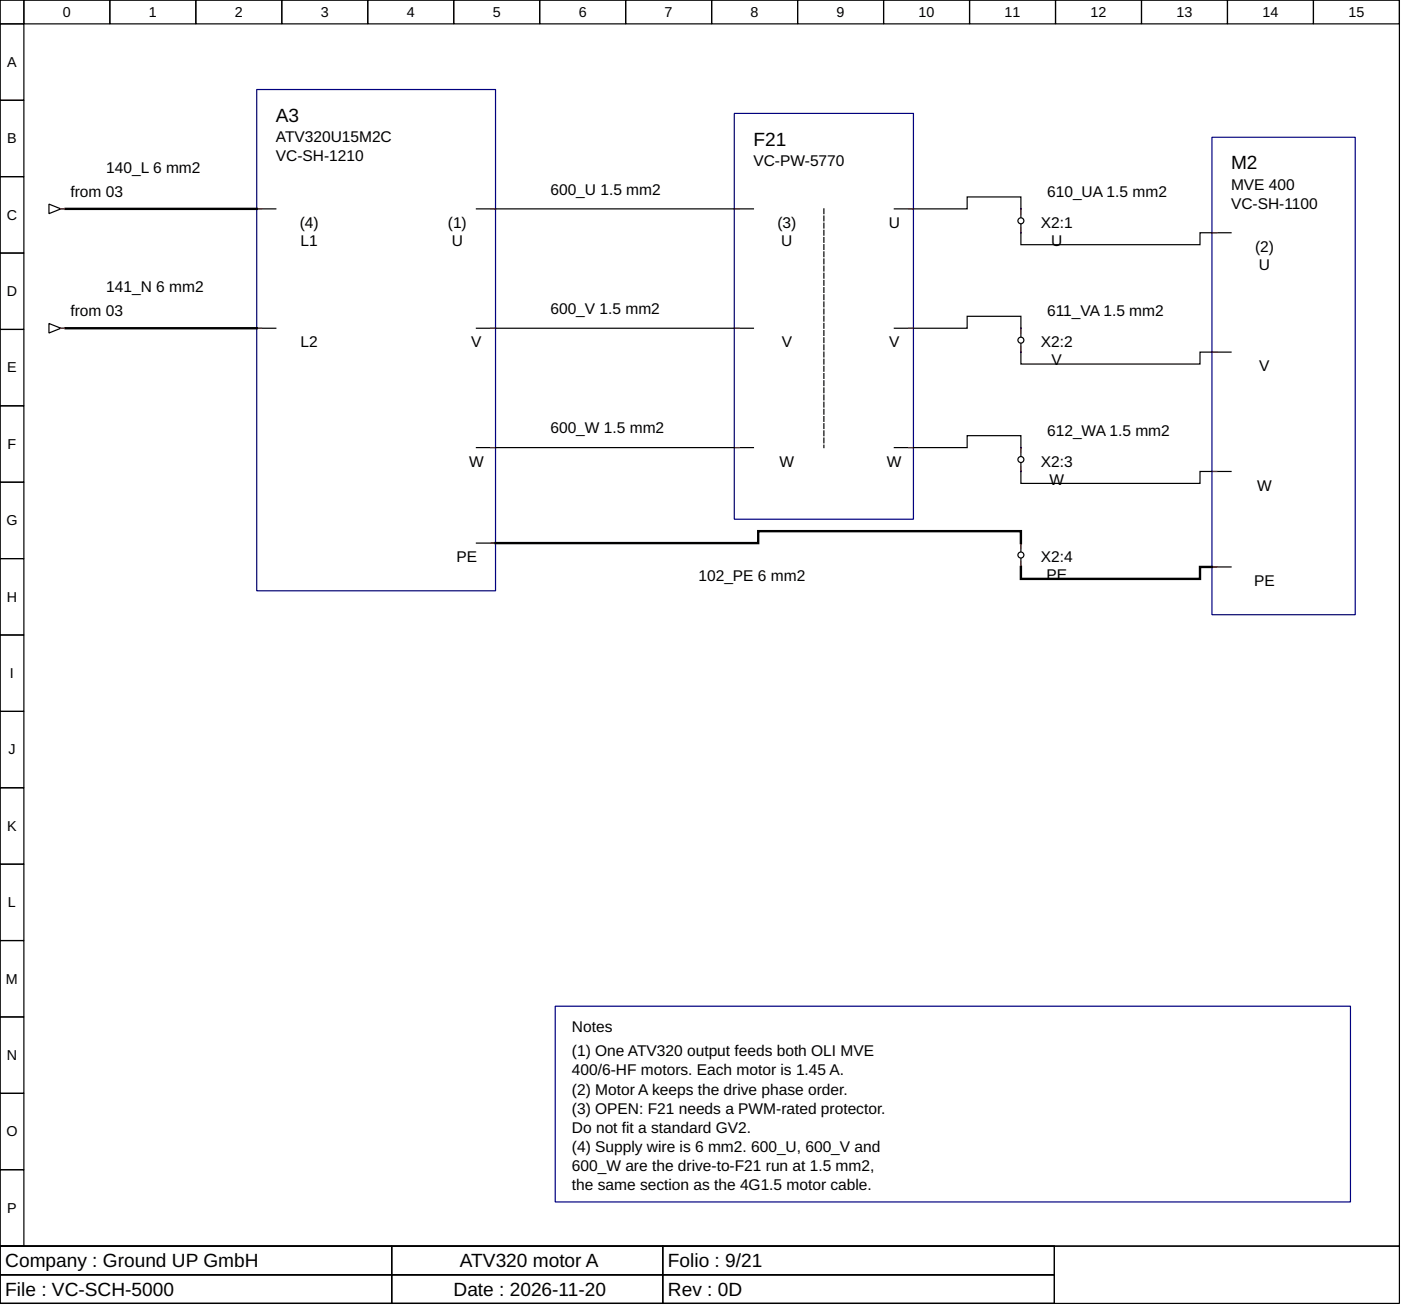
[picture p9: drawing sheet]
<svg xmlns="http://www.w3.org/2000/svg" width="310mm" height="289mm" viewBox="0 0 310 289" stroke-linecap="round" stroke-linejoin="round" font-family="sans-serif">
<g fill="none" stroke="#000" stroke-width=".26">
<path d="M0 0h310.1v276.2h-310.1zM0 0h5.3v5.3h-5.3zM0 5.3h5.3v16.9h-5.3zM5.3 0h19v5.3h-19zM24.3 0h19.1v5.3h-19.1zM43.4 0h19v5.3h-19zM62.4 0h19.1v5.3h-19.1zM81.5 0h19v5.3h-19zM100.5 0h19.1v5.3h-19.1zM119.6 0h19v5.3h-19zM138.6 0h19.1v5.3h-19.1zM157.7 0h19v5.3h-19z"/>
<path d="M176.7 0h19.1v5.3h-19.1zM195.8 0h19v5.3h-19zM214.8 0h19.1v5.3h-19.1zM233.9 0h19v5.3h-19zM252.9 0h19.1v5.3h-19.1zM272 0h19v5.3h-19zM291 0h19.1v5.3h-19.1zM0 22.2h5.3v17h-5.3zM0 39.2h5.3v16.9h-5.3zM0 56.1h5.3v16.9h-5.3zM10.8 45.2l2.7 1.1-2.7 1.1zM13.5 46.3h.8"/>
<path d="M56.9 46.3h4.2M105.6 46.3h61.4M198.2 46.3h16.1v-2.6h11.9v4.5M226.2 49.7v4.5h39.7v-2.6h6.9M0 73h5.3v17h-5.3zM10.8 71.7l2.7 1.1-2.7 1zM13.5 72.8h.8M56.9 72.8h4.2M105.6 72.8h61.4M198.2 72.8h16.1v-2.7h11.9v4.5M226.2 76.2v4.5h39.7v-2.6h6.9M0 90h5.3v16.9h-5.3z"/>
<path d="M105.6 99.2h61.4M198.2 99.2h16.1v-2.6h11.9v4.5M0 106.9h5.3v16.9h-5.3zM226.2 102.7v4.5h39.7v-2.7h6.9M0 123.8h5.3v17h-5.3zM105.6 120.4h4.2M226.2 120.4v1.8M226.2 123.8v1.9M268.6 125.7h4.2M0 140.8h5.3v16.9h-5.3zM0 157.7h5.3v16.9h-5.3zM0 174.6h5.3v17h-5.3z"/>
<path d="M0 191.6h5.3v16.9h-5.3zM0 208.5h5.3v16.9h-5.3zM0 225.4h5.3v17h-5.3zM0 242.4h5.3v16.9h-5.3zM0 259.3h5.3v16.9h-5.3zM0 276.2h310.1v12.7h-310.1zM0 276.2h86.8v6.4h-86.8zM86.8 276.2h60v6.4h-60zM146.8 276.2h86.8v6.4h-86.8zM0 282.6h86.8v6.3h-86.8zM86.8 282.6h60v6.3h-60zM146.8 282.6h86.8v6.3h-86.8z"/>
<circle cx="226.2" cy="48.9" r=".66"/>
<circle cx="226.2" cy="75.4" r=".66"/>
<circle cx="226.2" cy="101.9" r=".66"/>
<circle cx="226.2" cy="123" r=".66"/>
</g>
<path d="M56.9 19.8h52.9v111.2h-52.9zM162.7 25.1h39.7v90h-39.7zM268.6 30.4h31.7v105.9h-31.7zM123 223h176.2v43.4h-176.2z" fill="none" stroke="#000080" stroke-width=".26"/>
<path d="M182.6 46.3v52.9" fill="none" stroke="#000" stroke-width=".26" stroke-dasharray="1.1 .5"/>
<g fill="none" stroke="#f00" stroke-width=".26">
<path d="M13.5 46.3h1.1M56.9 46.3h1M108.7 46.3h1.1M162.7 46.3h1.1M201.3 46.3h1.1M226.2 46.3v1.1M226.2 50.5v1.1M268.6 51.6h1M13.5 72.8h1.1M56.9 72.8h1M108.7 72.8h1.1M162.7 72.8h1.1"/>
<path d="M201.3 72.8h1.1M226.2 72.8v1M226.2 77v1.1M268.6 78.1h1M108.7 99.2h1.1M162.7 99.2h1.1M201.3 99.2h1.1M226.2 99.2v1.1M226.2 103.5v1M268.6 104.5h1M108.7 120.4h1.1M226.2 120.4v1"/>
<path d="M226.2 124.6v1.1M268.6 125.7h1"/>
</g>
<g fill="none" stroke="#00f" stroke-width=".26">
<path d="M14.6 46.3h.1M56.9 46.3h.1M109.8 46.3h.1M162.7 46.3h.1M202.4 46.3h.1M226.2 46.3h.1M226.2 51.6h.1M268.6 51.6h.1M14.6 72.8h.1M56.9 72.8h.1M109.8 72.8h.1M162.7 72.8h.1"/>
<path d="M202.4 72.8h.1M226.2 72.8h.1M226.2 78.1h.1M268.6 78.1h.1M109.8 99.2h.1M162.7 99.2h.1M202.4 99.2h.1M226.2 99.2h.1M226.2 104.5h.1M268.6 104.5h.1M109.8 120.4h.1M226.2 120.4h.1"/>
<path d="M226.2 125.7h.1M268.6 125.7h.1"/>
</g>
<path d="M14.6 46.3h42.3M14.6 72.8h42.3M109.8 120.4h58.2v-2.7h58.2v2.7M226.2 125.7v2.6h39.7v-2.6h2.7" fill="none" stroke="#000" stroke-width=".53"/>
<g font-size="4.2">
<text x="61.1" y="27">A3</text>
<text x="167" y="32.3">F21</text>
<text x="272.8" y="37.6">M2</text>
<text x="1.2" y="280.9">Company : Ground UP GmbH</text>
<text x="101.9" y="280.9">ATV320 motor A</text>
<text x="148" y="280.9">Folio : 9/21</text>
<text x="1.2" y="287.2">File : VC-SCH-5000</text>
<text x="100.5" y="287.2">Date : 2026-11-20</text>
<text x="148" y="287.2">Rev : 0D</text>
</g>
<g font-size="3.4">
<text x="61.1" y="31.5">ATV320U15M2C</text>
<text x="61.1" y="35.7">VC-SH-1210</text>
<text x="23.5" y="38.4">140_L 6 mm2</text>
<text x="167" y="36.8">VC-PW-5770</text>
<text x="15.6" y="43.7">from 03</text>
<text x="122" y="43.1">600_U 1.5 mm2</text>
<text x="232" y="43.7">610_UA 1.5 mm2</text>
<text x="272.8" y="42.1">MVE 400</text>
<text x="272.8" y="46.3">VC-SH-1100</text>
<text x="66.4" y="50.5">(4)</text>
<text x="99.2" y="50.5">(1)</text>
<text x="172.3" y="50.5">(3)</text>
<text x="196.9" y="50.5">U</text>
<text x="230.6" y="50.5">X2:1</text>
<text x="66.6" y="54.5">L1</text>
<text x="100.1" y="54.5">U</text>
<text x="173.1" y="54.5">U</text>
<text x="232.9" y="54.5">U</text>
<text x="278.1" y="55.8">(2)</text>
<text x="279" y="59.8">U</text>
<text x="23.5" y="64.8">141_N 6 mm2</text>
<text x="15.6" y="70.1">from 03</text>
<text x="122" y="69.6">600_V 1.5 mm2</text>
<text x="232" y="70.1">611_VA 1.5 mm2</text>
<text x="66.6" y="77">L2</text>
<text x="104.4" y="77">V</text>
<text x="173.2" y="77">V</text>
<text x="197" y="77">V</text>
<text x="230.6" y="77">X2:2</text>
<text x="233" y="81">V</text>
<text x="279" y="82.3">V</text>
<text x="122" y="96">600_W 1.5 mm2</text>
<text x="232" y="96.6">612_WA 1.5 mm2</text>
<text x="103.9" y="103.5">W</text>
<text x="172.7" y="103.5">W</text>
<text x="196.5" y="103.5">W</text>
<text x="230.6" y="103.5">X2:3</text>
<text x="232.5" y="107.4">W</text>
<text x="278.6" y="108.7">W</text>
<text x="101.2" y="124.6">PE</text>
<text x="230.6" y="124.6">X2:4</text>
<text x="154.8" y="128.9">102_PE 6 mm2</text>
<text x="231.9" y="128.6">PE</text>
<text x="277.9" y="129.9">PE</text>
<text x="126.7" y="228.9">Notes</text>
<text x="126.7" y="234.2">(1) One ATV320 output feeds both OLI MVE</text>
<text x="126.7" y="238.4">400/6-HF motors. Each motor is 1.45 A.</text>
<text x="126.7" y="242.6">(2) Motor A keeps the drive phase order.</text>
<text x="126.7" y="246.9">(3) OPEN: F21 needs a PWM-rated protector.</text>
<text x="126.7" y="251.1">Do not fit a standard GV2.</text>
<text x="126.7" y="255.3">(4) Supply wire is 6 mm2. 600_U, 600_V and</text>
<text x="126.7" y="259.6">600_W are the drive-to-F21 run at 1.5 mm2,</text>
<text x="126.7" y="263.8">the same section as the 4G1.5 motor cable.</text>
</g>
<g font-size="3.2">
<text x="13.9" y="3.7">0</text>
<text x="33" y="3.7">1</text>
<text x="52" y="3.7">2</text>
<text x="71.1" y="3.7">3</text>
<text x="90.1" y="3.7">4</text>
<text x="109.2" y="3.7">5</text>
<text x="128.2" y="3.7">6</text>
<text x="147.3" y="3.7">7</text>
<text x="166.3" y="3.7">8</text>
<text x="185.4" y="3.7">9</text>
<text x="203.6" y="3.7">10</text>
<text x="222.6" y="3.7">11</text>
<text x="241.7" y="3.7">12</text>
<text x="260.7" y="3.7">13</text>
<text x="279.8" y="3.7">14</text>
<text x="298.8" y="3.7">15</text>
<text x="1.6" y="14.8">A</text>
<text x="1.6" y="31.8">B</text>
<text x="1.5" y="48.7">C</text>
<text x="1.5" y="65.6">D</text>
<text x="1.6" y="82.6">E</text>
<text x="1.7" y="99.5">F</text>
<text x="1.4" y="116.4">G</text>
<text x="1.5" y="133.3">H</text>
<text x="2.2" y="150.3">I</text>
<text x="1.9" y="167.2">J</text>
<text x="1.6" y="184.2">K</text>
<text x="1.8" y="201.1">L</text>
<text x="1.3" y="218">M</text>
<text x="1.5" y="234.9">N</text>
<text x="1.4" y="251.9">O</text>
<text x="1.6" y="268.8">P</text>
</g>
</svg>
